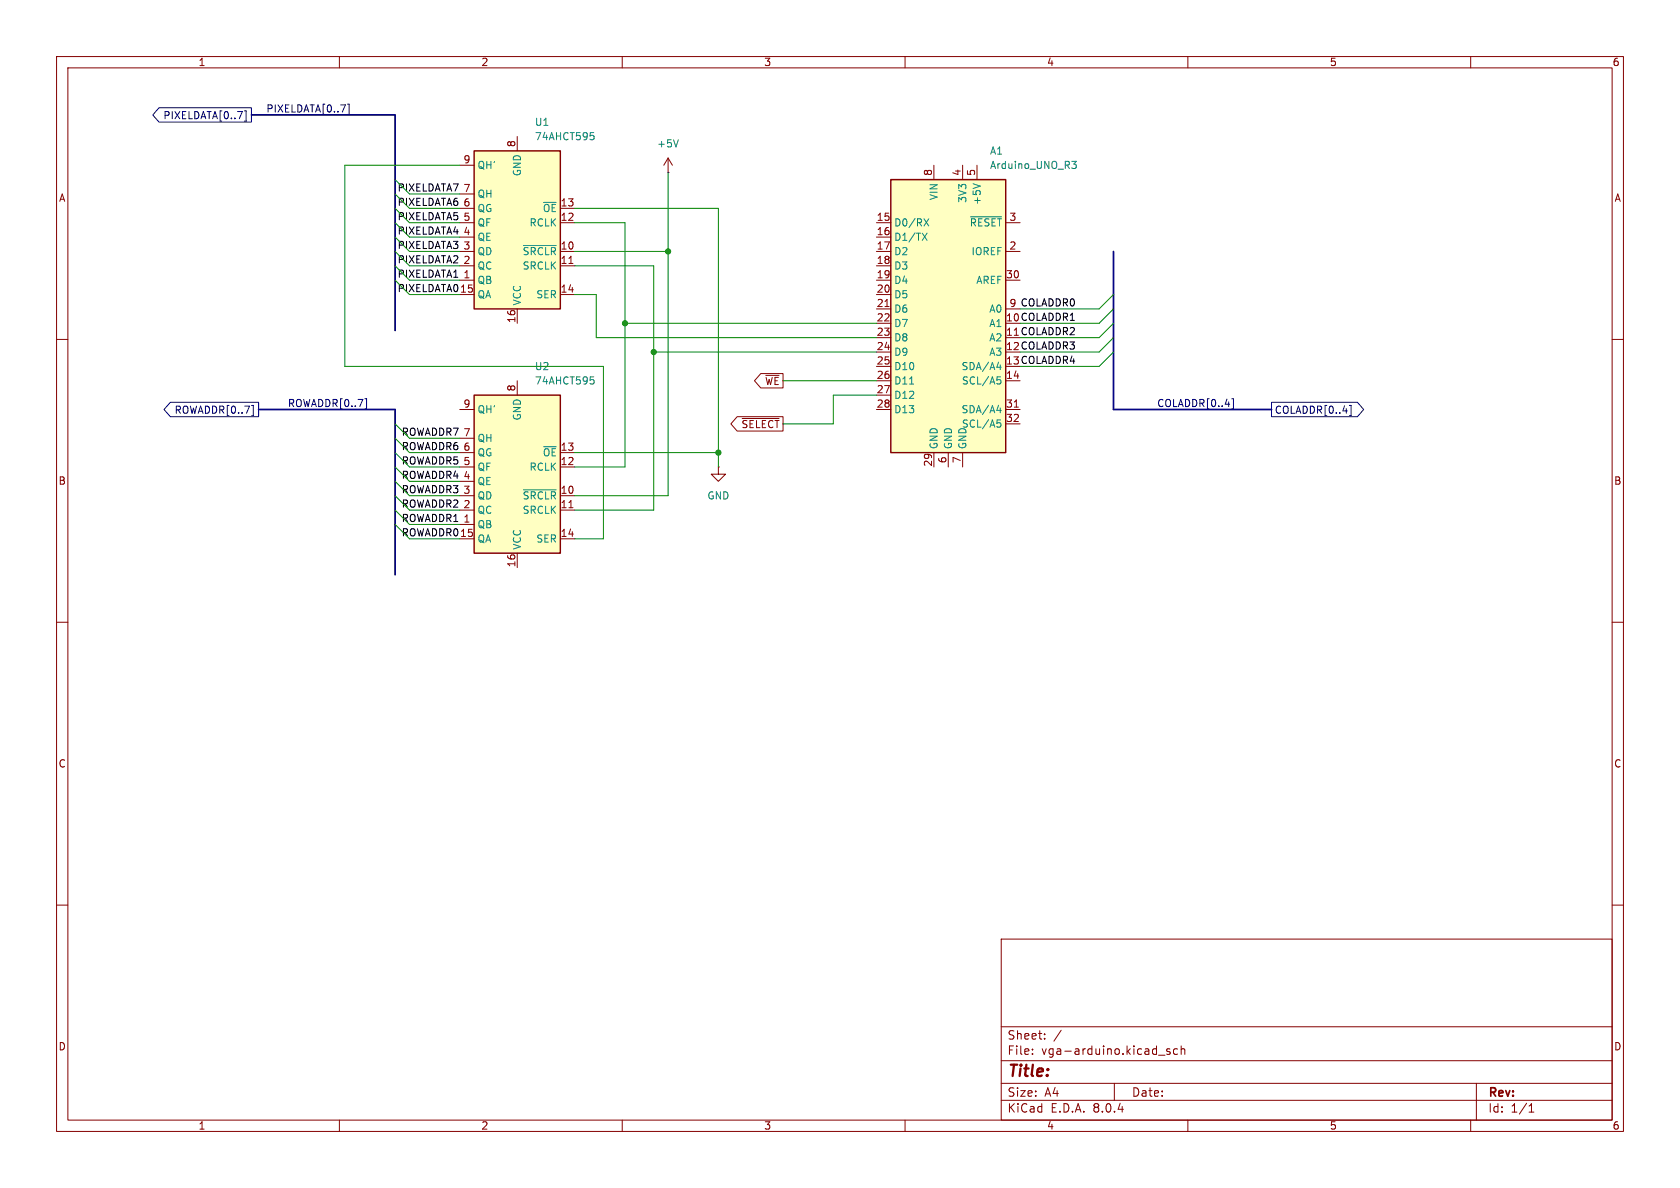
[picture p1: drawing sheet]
<svg xmlns="http://www.w3.org/2000/svg" width="297mm" height="210mm" viewBox="0 0 297 210" stroke-linecap="round" stroke-linejoin="round" font-family="sans-serif">
<g fill="none" stroke="#840000" stroke-width=".18">
<path d="M10 10h277v190h-277zM12 12h273v186h-273zM60 10v2M110 10v2M160 10v2M210 10v2M260 10v2M10 60h2M285 60h2M10 110h2M285 110h2M10 160h2"/>
<path d="M285 160h2M177 166h108v32h-108zM60 198v2M110 198v2M160 198v2M177 194.5h108M177 191.5h108M177 187.5h108M177 181.5h108M182.5 186.3v.1M182.5 185.5v.1M184.7 183.6v.1"/>
<path d="M184.7 182.8v.1M187.6 182.1l-1.3 2M197 191.5v3M204.8 186.5h1.2M206.8 185.5l-.3-.1-.3 .2 .1 .2 .5 .2v.3h-.6M208.2 185.5l-.5-.1-.2 .3v.4l.1 .2h.6M208.8 185.5l.2-.1 .4 .1 .1 .9M208.8 184.9v1.5M210 198v2M260 198v2M261 191.5v6.5M270.3 196.6h.9"/>
<path d="M270.3 195.5l.4-.4v1.5"/>
</g>
<path d="M83.8 26.7h15.3v27.9h-15.3z" fill="#ffffc2"/>
<path d="M83.8 26.7h15.3v27.9h-15.3z" fill="none" stroke="#840000" stroke-width=".25"/>
<g fill="none" stroke="#840000" stroke-width=".18">
<path d="M81.3 39.4h2.5M81.3 36.8h2.5M81.3 34.3h2.5M81.3 29.2h2.5M91.4 24.1v2.6M99.1 39.4h2.5M99.1 36.8h2.5M118.1 30.5h.1M118.1 27.9l-.8 1.3M118.1 27.9v2.6M118.1 27.9l.8 1.3M81.3 49.5h2.5"/>
<path d="M81.3 44.5h2.5M81.3 47h2.5M81.3 52.1h2.5M81.3 41.9h2.5M91.4 54.6v2.6M99.1 44.5h2.5M99.1 47h2.5M99.1 52.1h2.5M100.6 46.6h.7"/>
</g>
<path d="M104.4 23.4h.6M104.5 23.9h.3l.2 .3v.4l-.5 .1M119.9 24.7l-.4 1.3M92.5 43.4h5.8" fill="none" stroke="#008484" stroke-width=".18"/>
<path d="M157.5 31.8h20.3v48.2h-20.3z" fill="#ffffc2"/>
<path d="M157.5 31.8h20.3v48.2h-20.3z" fill="none" stroke="#840000" stroke-width=".25"/>
<g fill="none" stroke="#008484" stroke-width=".18">
<path d="M163.3 38.7l.9 1.2M164.2 38.7l-.9 1.2M171.6 38.3h5.5M172 32.5l1.3 .4M189.5 28.5h.8l-.5 .5 .4 .1 .1 .4-.3 .3h-.3M163 41.2l.9 1.3M163.9 41.2l-.9 1.3M160.8 67.9h.7M176.2 64.9h.8M176.2 72.5h.8M176.3 66.6h.6M176.3 74.2h.6"/>
<path d="M176.4 67.1h.3l.2 .2-.1 .5-.4 .1M176.4 74.7h.3l.2 .3-.1 .4-.4 .1M176.8 64.5v.8M176.8 72.1v.9"/>
</g>
<g fill="none" stroke="#840000" stroke-width=".18">
<path d="M154.9 39.4h2.6M165.1 29.2v2.6M170.2 29.2v2.6M172.7 29.2v2.6M177.8 39.4h2.5M154.9 41.9h2.6M154.9 44.5h2.6M154.9 47h2.6M154.9 49.5h2.6M154.9 52.1h2.6M154.9 54.6h2.6M154.9 57.2h2.6"/>
<path d="M154.9 59.7h2.6M156.5 54.2h.7M177.8 44.5h2.5M177.8 49.5h2.5M177.8 54.6h2.5M154.9 67.3h2.6M154.9 62.2h2.6M154.9 64.8h2.6M154.9 69.9h2.6M154.9 72.4h2.6M177.8 67.3h2.5M177.8 72.4h2.5"/>
<path d="M177.8 74.9h2.5M179.3 72h.7M127 82.6v1.2h1.3l-1.3 1.3-1.3-1.3h1.3M127 82.6h.1M165.1 80v2.6M167.6 80v2.6M170.2 80v2.6"/>
</g>
<path d="M83.8 69.9h15.3v27.9h-15.3z" fill="#ffffc2"/>
<path d="M83.8 69.9h15.3v27.9h-15.3z" fill="none" stroke="#840000" stroke-width=".25"/>
<g fill="none" stroke="#840000" stroke-width=".18">
<path d="M81.3 77.5h2.5M81.3 72.4h2.5M91.4 67.3v2.6M130.3 73.7h8.1v2.5h-8.1l-1.1-1.3zM131.2 74h6.5M134.5 66h3.9v2.6h-3.9l-1.1-1.3zM135.4 66.4h2.3M81.3 92.7h2.5M81.3 87.6h2.5M81.3 90.2h2.5M81.3 82.6h2.5M81.3 80h2.5"/>
<path d="M81.3 95.3h2.5M81.3 85.1h2.5M91.4 97.8v2.5M99.1 87.6h2.5M99.1 90.2h2.5M99.1 82.6h2.5M99.1 80h2.5M99.1 95.3h2.5M100.6 89.8h.7"/>
</g>
<path d="M104.4 66.6h.6M104.5 67.1h.3l.2 .2v.5l-.5 .1M92.5 86.6h5.8" fill="none" stroke="#008484" stroke-width=".18"/>
<path d="M28.1 19h16.3v2.6h-16.3l-1.1-1.3zM43.2 19.6h.3v1.8h-.3M61.4 18.4h.3v1.8h-.3M30.1 71.1h15.6v2.6h-15.6l-1.1-1.3zM44.5 71.7h.3v1.8h-.3M64.5 70.5h.3v1.8h-.3M217.8 70.5h.3v1.8h-.3M224.8 71.1h15.2l1.1 1.3-1.1 1.3h-15.2zM238.6 71.7h.3v1.8h-.3" fill="none" stroke="#000084" stroke-width=".18"/>
<path d="M44.4 20.3h25.4v38.1M196.8 44.5v27.9h28M45.7 72.4h24.1v29.2" fill="none" stroke="#000084" stroke-width=".3"/>
<g fill="none" stroke="#008400" stroke-width=".18">
<path d="M69.8 36.8l2.6 2.6h8.9M69.8 34.3l2.6 2.5h8.9M69.8 39.4l2.6 2.5h8.9M69.8 31.8l2.6 2.5h8.9M81.3 29.2h-20.3v35.6h45.7v30.5h-5.1M101.6 39.4h8.9v43.2h-8.9M101.6 36.8h25.4v45.8M118.1 30.5v57.1h-16.5M69.8 41.9l2.6 2.6h8.9M69.8 47l2.6 2.5h8.9M69.8 49.5l2.6 2.6h8.9M69.8 44.5l2.6 2.5h8.9"/>
<path d="M101.6 47h14v43.2h-14M101.6 44.5h16.5M101.6 52.1h3.8v7.6h49.5M110.5 57.2h44.4M196.8 54.6l-2.5 2.6h-14M196.8 57.2l-2.5 2.5h-14M196.8 59.7l-2.5 2.5h-14M196.8 52.1l-2.5 2.5h-14M69.8 77.5l2.6 2.5h8.9M69.8 74.9l2.6 2.6h8.9M115.6 62.2h39.3M138.4 67.3h16.5"/>
<path d="M154.9 69.9h-7.6v5h-8.9M196.8 62.2l-2.5 2.6h-14M69.8 87.6l2.6 2.6h8.9M69.8 80l2.6 2.6h8.9M69.8 82.6l2.6 2.5h8.9M69.8 90.2l2.6 2.5h8.9M69.8 92.7l2.6 2.6h8.9M69.8 85.1l2.6 2.5h8.9M101.6 80h25.4"/>
</g>
<g fill="#008400" stroke="#008400" stroke-width=".18">
<circle cx="118.1" cy="44.5" r=".46"/>
<circle cx="127" cy="80" r=".46"/>
<circle cx="115.6" cy="62.2" r=".46"/>
<circle cx="110.5" cy="57.2" r=".46"/>
</g>
<text font-size="2.8" fill="#840000" x="178" y="190.9">Title:</text>
<g font-size="2.1" fill="#840000">
<text x="178" y="184">Sheet:</text>
<text x="178" y="186.7">File:</text>
<text x="184.1" y="186.7">vga-arduino.kicad_sch</text>
<text x="178" y="196.9">KiCad</text>
<text x="178" y="194.1">Size:</text>
<text x="184.7" y="194.1">A4</text>
<text x="185.7" y="196.9">E.D.A.</text>
<text x="193.3" y="196.9">8.0.4</text>
<text x="200" y="194.1">Date:</text>
<text x="263" y="194.3">Rev:</text>
<text x="263" y="196.9">Id:</text>
<text x="267.1" y="196.9">1/1</text>
</g>
<g font-size="1.8" fill="#840000">
<text x="35" y="11.9">1</text>
<text x="85" y="11.9">2</text>
<text x="135" y="11.9">3</text>
<text x="185" y="11.9">4</text>
<text x="235" y="11.9">5</text>
<text x="285" y="11.9">6</text>
<text x="81.8" y="29">9</text>
<text x="91.2" y="26.1" transform="rotate(-90 91.2 26.1)">8</text>
<text x="10.3" y="35.9">A</text>
<text x="81.8" y="34">7</text>
<text x="164.8" y="31.2" transform="rotate(-90 164.8 31.2)">8</text>
<text x="169.9" y="31.2" transform="rotate(-90 169.9 31.2)">4</text>
<text x="172.5" y="31.2" transform="rotate(-90 172.5 31.2)">5</text>
<text x="285.3" y="35.9">A</text>
<text x="81.8" y="41.7">4</text>
<text x="81.8" y="39.1">5</text>
<text x="81.8" y="36.6">6</text>
<text x="99" y="39.1">12</text>
<text x="99" y="36.6">13</text>
<text x="154.9" y="39.1">15</text>
<text x="154.9" y="41.7">16</text>
<text x="178.4" y="39.1">3</text>
<text x="81.8" y="46.7">2</text>
<text x="81.8" y="44.2">3</text>
<text x="99" y="44.2">10</text>
<text x="99" y="46.7">11</text>
<text x="154.9" y="44.2">17</text>
<text x="154.9" y="46.7">18</text>
<text x="178.4" y="44.2">2</text>
<text x="81.8" y="49.3">1</text>
<text x="99" y="51.8">14</text>
<text x="154.9" y="49.3">19</text>
<text x="154.9" y="51.8">20</text>
<text x="177.8" y="49.3">30</text>
<text x="91.2" y="57.2" transform="rotate(-90 91.2 57.2)">16</text>
<text x="154.9" y="54.4">21</text>
<text x="154.9" y="56.9">22</text>
<text x="154.9" y="59.4">23</text>
<text x="154.9" y="62">24</text>
<text x="154.9" y="64.5">25</text>
<text x="91.2" y="69.3" transform="rotate(-90 91.2 69.3)">8</text>
<text x="135.2" y="68.3">~{WE}</text>
<text x="154.9" y="67.1">26</text>
<text x="154.9" y="69.6">27</text>
<text x="177.8" y="67.1">14</text>
<text x="81.8" y="77.2">7</text>
<text x="81.8" y="72.1">9</text>
<text x="131" y="75.9">~{SELECT}</text>
<text x="154.9" y="72.1">28</text>
<text x="177.8" y="72.1">31</text>
<text x="177.8" y="74.7">32</text>
<text x="81.8" y="82.3">5</text>
<text x="81.8" y="79.8">6</text>
<text x="99" y="82.3">12</text>
<text x="99" y="79.8">13</text>
<text x="164.8" y="82.6" transform="rotate(-90 164.8 82.6)">29</text>
<text x="167.4" y="82" transform="rotate(-90 167.4 82)">6</text>
<text x="169.9" y="82" transform="rotate(-90 169.9 82)">7</text>
<text x="10.3" y="85.9">B</text>
<text x="81.8" y="89.9">2</text>
<text x="81.8" y="87.4">3</text>
<text x="81.8" y="84.8">4</text>
<text x="99" y="87.4">10</text>
<text x="99" y="89.9">11</text>
<text x="285.3" y="85.9">B</text>
<text x="81.8" y="92.5">1</text>
<text x="99" y="95">14</text>
<text x="91.2" y="100.4" transform="rotate(-90 91.2 100.4)">16</text>
<text x="10.3" y="135.9">C</text>
<text x="285.3" y="135.9">C</text>
<text x="10.3" y="185.9">D</text>
<text x="285.3" y="185.9">D</text>
<text x="35" y="199.9">1</text>
<text x="85" y="199.9">2</text>
<text x="135" y="199.9">3</text>
<text x="185" y="199.9">4</text>
<text x="235" y="199.9">5</text>
<text x="285" y="199.9">6</text>
</g>
<g font-size="1.8" fill="#000084">
<text x="28.8" y="21.3">PIXELDATA[0..7]</text>
<text x="47" y="20">PIXELDATA[0..7]</text>
<text x="30.8" y="73.3">ROWADDR[0..7]</text>
<text x="50.8" y="72">ROWADDR[0..7]</text>
<text x="204.5" y="72">COLADDR[0..4]</text>
<text x="225.3" y="73.3">COLADDR[0..4]</text>
</g>
<g font-size="1.8" fill="#008484">
<text x="94.5" y="22.5">U1</text>
<text x="94.5" y="25">74AHCT595</text>
<text x="116.1" y="26.3">+5V</text>
<text x="174.9" y="27.5">A1</text>
<text x="84.3" y="35.2">QH</text>
<text x="84.3" y="30.1">QH'</text>
<text x="92.3" y="31.3" transform="rotate(-90 92.3 31.3)">GND</text>
<text x="166" y="35.5" transform="rotate(-90 166 35.5)">VIN</text>
<text x="171" y="36" transform="rotate(-90 171 36)">3V3</text>
<text x="174.9" y="30.1">Arduino_UNO_R3</text>
<text x="84.3" y="40.2">QF</text>
<text x="84.3" y="37.7">QG</text>
<text x="93.5" y="40.2">RCLK</text>
<text x="95.9" y="37.7">~{OE}</text>
<text x="158" y="40.2">D0/RX</text>
<text x="171.3" y="40.2">~{RESET}</text>
<text x="173.6" y="36.3" transform="rotate(-90 173.6 36.3)">+5V</text>
<text x="84.3" y="47.9">QC</text>
<text x="84.3" y="45.3">QD</text>
<text x="84.3" y="42.8">QE</text>
<text x="92.3" y="45.3">~{SRCLR}</text>
<text x="92.3" y="47.9">SRCLK</text>
<text x="158" y="42.8">D1/TX</text>
<text x="158" y="45.3">D2</text>
<text x="158" y="47.9">D3</text>
<text x="171.6" y="45.3">IOREF</text>
<text x="84.3" y="50.4">QB</text>
<text x="84.3" y="52.9">QA</text>
<text x="94.7" y="52.9">SER</text>
<text x="158" y="50.4">D4</text>
<text x="158" y="52.9">D5</text>
<text x="172.5" y="50.4">AREF</text>
<text x="92.3" y="54.1" transform="rotate(-90 92.3 54.1)">VCC</text>
<text x="158" y="55.5">D6</text>
<text x="158" y="58">D7</text>
<text x="174.8" y="58">A1</text>
<text x="174.8" y="55.5">A0</text>
<text x="94.5" y="65.6">U2</text>
<text x="158" y="60.6">D8</text>
<text x="158" y="63.1">D9</text>
<text x="158" y="65.6">D10</text>
<text x="169.9" y="65.6">SDA/A4</text>
<text x="174.8" y="60.6">A2</text>
<text x="174.8" y="63.1">A3</text>
<text x="94.5" y="68.2">74AHCT595</text>
<text x="158" y="68.2">D11</text>
<text x="158" y="70.7">D12</text>
<text x="170" y="68.2">SCL/A5</text>
<text x="84.3" y="73.3">QH'</text>
<text x="92.3" y="74.4" transform="rotate(-90 92.3 74.4)">GND</text>
<text x="158" y="73.3">D13</text>
<text x="169.9" y="73.3">SDA/A4</text>
<text x="170" y="75.8">SCL/A5</text>
<text x="84.3" y="83.4">QF</text>
<text x="84.3" y="80.9">QG</text>
<text x="84.3" y="78.3">QH</text>
<text x="93.5" y="83.4">RCLK</text>
<text x="95.9" y="80.9">~{OE}</text>
<text x="166" y="79.5" transform="rotate(-90 166 79.5)">GND</text>
<text x="168.5" y="79.5" transform="rotate(-90 168.5 79.5)">GND</text>
<text x="171" y="79.5" transform="rotate(-90 171 79.5)">GND</text>
<text x="84.3" y="88.5">QD</text>
<text x="84.3" y="86">QE</text>
<text x="92.3" y="88.5">~{SRCLR}</text>
<text x="125" y="88.5">GND</text>
<text x="84.3" y="93.6">QB</text>
<text x="84.3" y="91">QC</text>
<text x="92.3" y="91">SRCLK</text>
<text x="84.3" y="96.1">QA</text>
<text x="92.3" y="97.3" transform="rotate(-90 92.3 97.3)">VCC</text>
<text x="94.7" y="96.1">SER</text>
</g>
<g font-size="1.8">
<text x="70.2" y="33.9">PIXELDATA7</text>
<text x="70.2" y="39">PIXELDATA5</text>
<text x="70.2" y="36.5">PIXELDATA6</text>
<text x="70.2" y="41.6">PIXELDATA4</text>
<text x="70.2" y="44.1">PIXELDATA3</text>
<text x="70.2" y="46.6">PIXELDATA2</text>
<text x="70.2" y="49.2">PIXELDATA1</text>
<text x="70.2" y="51.7">PIXELDATA0</text>
<text x="81.2" y="51.8">15</text>
<text x="177.8" y="56.9">10 COLADDR1</text>
<text x="177.8" y="59.4">11 COLADDR2</text>
<text x="178.4" y="54.4">9 COLADDR0</text>
<text x="177.8" y="62">12 COLADDR3</text>
<text x="177.8" y="64.5">13 COLADDR4</text>
<text x="70.9" y="77.1">ROWADDR7</text>
<text x="70.9" y="82.2">ROWADDR5</text>
<text x="70.9" y="79.7">ROWADDR6</text>
<text x="70.9" y="87.3">ROWADDR3</text>
<text x="70.9" y="89.8">ROWADDR2</text>
<text x="70.9" y="84.7">ROWADDR4</text>
<text x="70.9" y="94.9">ROWADDR015</text>
<text x="70.9" y="92.4">ROWADDR1</text>
</g>
</svg>
